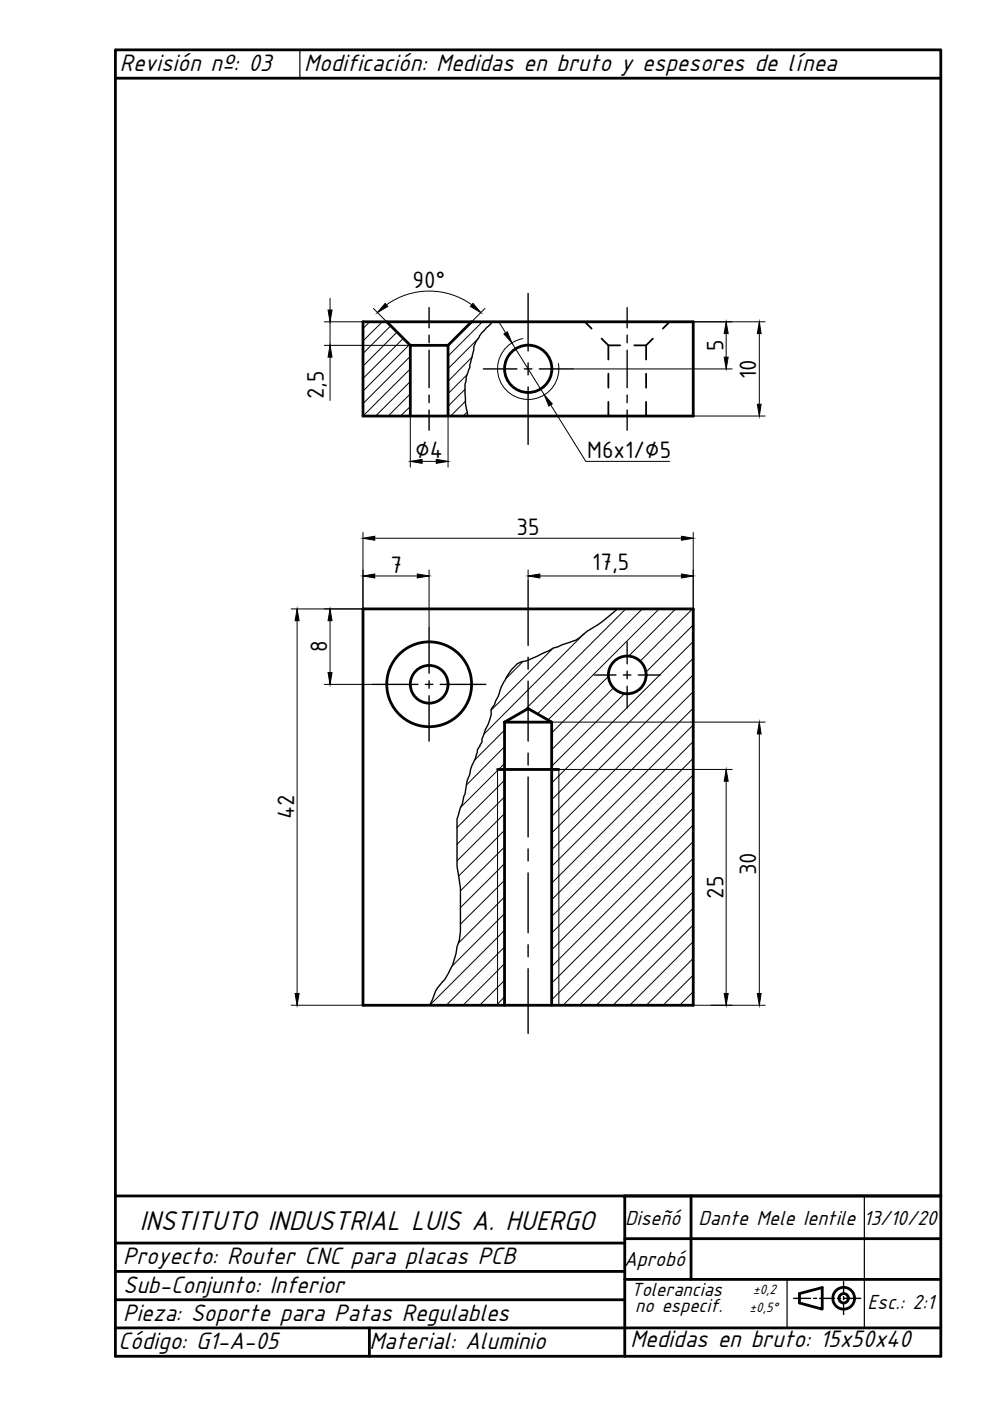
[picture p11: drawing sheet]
<svg xmlns="http://www.w3.org/2000/svg" width="210mm" height="297mm" viewBox="0 0 210 297" stroke-linecap="round" stroke-linejoin="round" font-family="sans-serif">
<!-- layer: 0 -->
<g fill="none" stroke="#000" stroke-width=".59">
<path d="M77 68.2v20h70v-20M77 129.1v84h70v-84M107 153.1l5-2.9 5 2.9M107 153.1h10M107 153.1v60M117 153.1v60M105.5 163.1h13M24.5 253.6h108v34M132.5 253.6h67M146.5 253.6v17.7M24.5 275.6h108M24.5 269.6h108"/>
<path d="M24.5 263.6h108M132.5 271.3h67M132.5 262.6h67M169.5 274.3l4.8-1.3v4.6l-4.8-1.3zM24.5 287.6v-277h175v277M24.5 281.5h175M78.3 281.5v6.1"/>
<circle cx="91" cy="145.1" r="9"/>
<circle cx="178.9" cy="275.3" r="2.31"/>
<circle cx="178.9" cy="275.3" r=".99"/>
</g>
<!-- layer: DIBUJO -->
<path d="M24.5 16.6h175M24.5 287.6h175" fill="none" stroke="#000" stroke-width=".59"/>
<!-- layer: 0 -->
<g fill="none" stroke="#000" stroke-width=".3">
<path d="M91 65.2v4.3M91 71.1v1.6M91 74.2v8M102.5 78.2h7.1M104.4 68.2l-.3 .5a11.8 11.8 0 0 0-3.6 4.8v.7l-1 3.9a9.6 9.6 0 0 0-.9 3.4v2.1a10.4 10.4 0 0 0 .5 3.6l.1 1M111.2 78.2h1.6M112 62.2v12.2M112 76.9v2.6M114.3 78.2h7.2M133 65.2v4.3M133 71.1v1.6M133 74.2v8"/>
<path d="M91 83.8v1.6M91 86.9v4.3M112 82v12.2M133 83.8v1.6M133 86.9v4.3M91 133.1v9.6M112 123.1v13.7M112 139.3v2.6M130.9 129.1l-.1 .1a31.1 31.1 0 0 1-6.3 4.6 9.5 9.5 0 0 1-5.2 2.9l-2 .7-3.3 1.7a9.1 9.1 0 0 1-3.4 1.2l-1 .4a15.4 15.4 0 0 0-3.6 5.6l-1.1 3.1-.8 1a7.9 7.9 0 0 1-1.2 4.3l-.7 1.9v.7l-1 1.7v.5l-.4 1.4a8 8 0 0 0-1.2 3.4l-.5 1.2-.5 2.8-.3 .6-.3 1.5-.4 .8-.7 2.4v10.1l.7 4.6v9.1l-.2 1.9-.5 1.4a15.2 15.2 0 0 1-4.1 8.7l-.4 .7-1.3 3M133 136.1v4.6M79 145.1h9.6M90.2 145.1h1.6"/>
<path d="M91 144.3v1.6M91 147.5v9.6M93.3 145.1h9.7M112 144.4v12.7M112 159.7v2.5M126 143.1h4.6M132.2 143.1h1.6M133 142.3v1.6M133 145.5v4.6M135.3 143.1h4.7M112 164.7v12.7M112 180v2.5"/>
<path d="M112 185.1v12.7M112 200.3v2.5M112 205.4v13.7M168.3 275.3h3.6M172.5 275.3h.6M173.8 275.3h3.2M177.6 275.3h.6M178.9 271.7v2.6M178.9 274.9v.6M178.9 276.2v2.5M178.9 275.3h3.6"/>
</g>
<path d="M63.6 10.6v6M183.3 253.6v27.9M166.9 271.3v10.2" fill="none" stroke="#000" stroke-width=".25"/>
<!-- layer: Visible (ISO) -->
<g fill="none" stroke="#000" stroke-width=".59">
<path d="M77 68.2h70M82 68.2l5 5M95 73.2h-8v15M95 73.2v15M100 68.2l-5 5M77 129.1h70"/>
<circle cx="112" cy="78.2" r="5"/>
<circle cx="91" cy="145.1" r="4"/>
<circle cx="133" cy="143.1" r="4"/>
</g>
<!-- layer: 0 -->
<g fill="none" stroke="#000" stroke-width=".21">
<path d="M68.7 68.2h8.3M68.7 73.2h18.3M70 63.2v2.5M70 68.2v5M70 75.7v9.2M78.4 68.2l-1.4 1.5M79.2 65.4l2.8 2.8M81.1 68.2l-4.1 4.1M82 64.6a15.5 15.5 0 0 1 18 0M82.8 69.1l-5.8 5.9M84.2 70.4l-7.2 7.2M85.5 71.7l-8.5 8.5"/>
<path d="M86.8 73.1l-9.8 9.8M87 75.6l-10 10M87 78.2l-10 10M99 79.4l-4 4.1M100.1 75.7l-5.1 5.1M101.4 71.8l-6.4 6.4M102.3 68.2l-7.3 7.3M102.8 65.4l-2.8 2.8M105.9 68.4l1.3 2.2M108.5 72.7l6.9 11M110.9 71.8a6.5 6.5 0 0 0-5.3 7.5 6.5 6.5 0 0 0 7.5 5.3 6.5 6.5 0 0 0 5.3-7.5M121.5 78.2h33.7"/>
<path d="M147 68.2h15.2M154 70.7v5M161 70.7v15M87 80.9l-7.4 7.3M87 83.5l-4.7 4.7M87 86.2l-2.1 2M87 88.2v10.8M89.5 97.8h3M95 88.2v10.8M98.6 82.5l-3.6 3.6M98.7 85.1l-3.2 3.1M99.1 87.4l-.9 .8"/>
<path d="M116.8 85.8l7.4 12h17.8M147 88.2h15.2M77 112.9v16.2h-15.3M79.5 114.1h65M147 112.9v16.2M63 131.6v79M70 131.6v11M79.5 122.1h9M91 120.8v12.3M112 120.8v2.3M114.5 122.1h30M117.3 137.4l-13.2 13.2"/>
<path d="M124 134.3l-21.4 21.3M132.7 129.1l-21.7 21.7M136.2 129.1l-22.2 22.3M139.7 129.1l-23.5 23.5M143.3 129.1l-10 10M146.8 129.1l-11.1 11.1M147 132.5l-10.1 10M147 136l-30 30M147 139.6l-30 29.9M68.7 145.1h10.3M107 154.8l-6.3 6.3M107 158.3l-8.1 8.1"/>
<path d="M110.9 140.2l-3.7 3.8M117 153.1h45.2M129 143.4l-12 12M130 145.9l-13 13M132.4 147.1l-15.4 15.4M147 143.1l-30 30M147 146.6l-30 30M147 150.1l-30 30.1M147 153.7l-30 30M147 157.2l-30 30M161 155.6v55M105.5 163.1v50"/>
<path d="M107 161.9l-9.3 9.3M107 165.4l-10.1 10.1M107 168.9l-10.1 10.1M107 172.5l-10.1 10M107 176l-9.8 9.7M107 179.6l-9.4 9.3M147 174.9l-30 30M147 178.4l-30 30M147 160.8l-30 29.9M147 164.3l-30 30M147 167.8l-30 30M147 171.4l-30 30"/>
<path d="M154 165.6v45M155.2 163.1h-36.7v50M107 183.1l-9.4 9.3M107 186.6l-9.4 9.3M107 190.1l-9.8 9.9M107 193.7l-11.2 11.1M107 197.2l-15.9 15.9M147 182l-30 30M147 185.5l-27.6 27.6M147 189l-24.1 24.1M147 192.6l-20.6 20.5M147 196.1l-17 17"/>
<path d="M147 199.6l-13.5 13.5M61.7 213.1h15.3M107 200.8l-12.4 12.3M107 204.3l-8.8 8.8M107 207.8l-5.3 5.3M107 211.4l-1.8 1.7M147 203.2l-10 9.9M147 206.7l-6.4 6.4M147 210.3l-2.9 2.8M147 213.1h15.2"/>
</g>
<g fill="#000" stroke="#000" stroke-width=".21">
<path d="M69.6 65.7h.8l-.4 2.5zM70 73.2l.4 2.5h-.8zM81.7 64.3l.5 .7-2.2 1.3zM100.3 64.3l1.6 2-2.2-1.3zM106.8 70.8l.8-.5 .9 2.4zM153.5 75.7h.9l-.4 2.5zM154 68.2l.4 2.5h-.9zM161 68.2l.4 2.5h-.8zM87 97.8l2.5-.4v.8zM92.5 97.4l2.5 .4-2.5 .4zM115.4 83.7l1.7 1.9-.7 .5zM160.6 85.7h.8l-.4 2.5z"/>
<path d="M77 114.1l2.5-.4v.8zM144.5 113.7l2.5 .4-2.5 .4zM63 129.1l.4 2.5h-.8zM70 129.1l.4 2.5h-.8zM77 122.1l2.5-.4v.8zM88.5 121.7l2.5 .4-2.5 .4zM112 122.1l2.5-.4v.8zM144.5 121.7l2.5 .4-2.5 .4zM69.6 142.6h.8l-.4 2.5zM161 153.1l.4 2.5h-.8zM154 163.1l.4 2.5h-.9zM62.6 210.6h.8l-.4 2.5z"/>
<path d="M153.5 210.6h.9l-.4 2.5zM160.6 210.6h.8l-.4 2.5z"/>
</g>
<path d="M124 68.2l1.4 1.5M127.6 71.8l1.4 1.4M129 73.2v3M129 79.2v3M129 73.2h2.5M134.5 73.2h2.5M137 73.2v3M137 79.2v3M138.4 71.8l-1.4 1.4M142 68.2l-1.5 1.5M129 85.2v3M137 85.2v3" fill="none" stroke="#000" stroke-width=".38"/>
<text font-size="6.4" x="29.6" y="260.9">INSTITUTO INDUSTRIAL LUIS A. HUERGO</text>
<g font-size="5.6">
<text x="25.4" y="15.1">Revisión nº: 03</text>
<text x="64.5" y="15.1">Modificación: Medidas en bruto y espesores de línea</text>
<text x="26.1" y="267.9">Proyecto: Router CNC para placas PCB</text>
<text x="26.1" y="274.1">Sub-Conjunto: Inferior</text>
<text x="26.1" y="280.1">Pieza: Soporte para Patas Regulables</text>
<text x="25.1" y="286">Código: G1-A-05</text>
<text x="78.3" y="286.1">Material: Aluminio</text>
<text x="133.6" y="285.7">Medidas en bruto: 15x50x40</text>
</g>
<g font-size="5.4">
<text x="87.5" y="61.1">90°</text>
<text x="153.4" y="74.5" transform="rotate(-90 153.4 74.5)">5</text>
<text x="160.4" y="80.3" transform="rotate(-90 160.4 80.3)">10</text>
<text x="68.7" y="84.6" transform="rotate(-90 68.7 84.6)">2,5</text>
<text x="88" y="97.2">∅4</text>
<text x="124.5" y="97.2">M6x1/∅5</text>
<text x="109.5" y="113.5">35</text>
<text x="82.8" y="121.5">7</text>
<text x="125.6" y="120.8">17,5</text>
<text x="69.3" y="138.3" transform="rotate(-90 69.3 138.3)">8</text>
<text x="62.4" y="173.7" transform="rotate(-90 62.4 173.7)">42</text>
<text x="160.4" y="185.6" transform="rotate(-90 160.4 185.6)">30</text>
<text x="153.4" y="190.6" transform="rotate(-90 153.4 190.6)">25</text>
</g>
<g font-size="4.8">
<text x="132.5" y="259.8">Diseñó</text>
<text x="148.1" y="259.8">Dante Mele Ientile 13/10/20</text>
<text x="132.3" y="268.5">Aprobó</text>
<text x="183.9" y="277.5">Esc.: 2:1</text>
</g>
<g font-size="4.5">
<text x="133.8" y="274.7">Tolerancias</text>
<text x="134.7" y="278.2">no especif.</text>
</g>
<g font-size="3.2">
<text x="159.7" y="274.3">±0,2</text>
<text x="158.9" y="278.1">±0,5°</text>
</g>
</svg>
